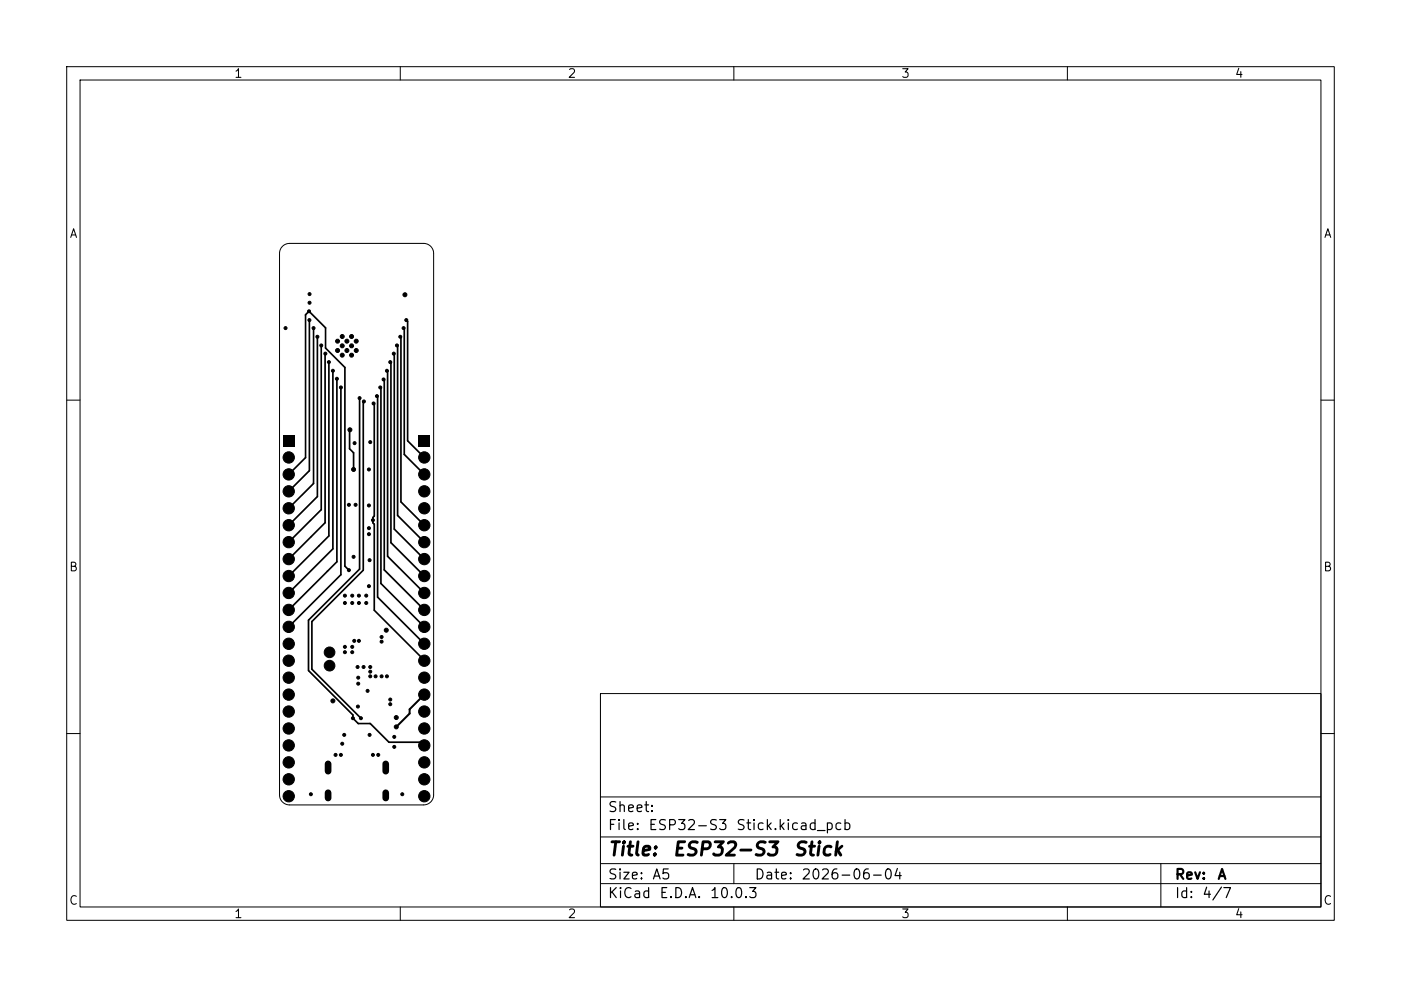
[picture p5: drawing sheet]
<svg xmlns="http://www.w3.org/2000/svg" width="210mm" height="148mm" viewBox="0 0 210 148" stroke-linecap="round" stroke-linejoin="round" font-family="sans-serif">
<g fill="none" stroke="#000" stroke-width=".15">
<path d="M10 10h190v128h-190zM12 12h186v124h-186zM60 10v2M110 10v2M160 10v2M42.3 36.9l.5-.3 .6-.1h20.1a1.5 1.5 0 0 1 1.5 1.5v81.2a1.5 1.5 0 0 1-1.5 1.5h-20.1a1.5 1.5 0 0 1-1.5-1.5v-81.2l.1-.5zM10 60h2M198 60h2M10 110h2M90 104h108v32h-108zM90 119.5h108M198 110h2"/>
<path d="M60 136v2M90 132.5h108M90 129.5h108M90 125.5h108M110 136v2M110 129.5v3M160 136v2M174 129.5v6.5"/>
</g>
<g fill="#000" stroke="#000" stroke-width=".15">
<circle cx="42.8" cy="49.2" r=".23"/>
<circle cx="46.3" cy="46.7" r=".22"/>
<circle cx="46.4" cy="48" r=".22"/>
<circle cx="46.4" cy="44.1" r=".23"/>
<circle cx="46.4" cy="45.4" r=".23"/>
<circle cx="47" cy="49.2" r=".22"/>
<circle cx="47.6" cy="50.5" r=".23"/>
<circle cx="48.2" cy="51.8" r=".22"/>
<circle cx="48.8" cy="53" r=".22"/>
<circle cx="49.3" cy="54.3" r=".22"/>
<circle cx="49.9" cy="55.6" r=".22"/>
<circle cx="50.5" cy="56.8" r=".23"/>
<circle cx="50.6" cy="51.2" r=".3"/>
<circle cx="50.6" cy="52.6" r=".3"/>
<circle cx="51.1" cy="58.1" r=".23"/>
<circle cx="51.3" cy="51.9" r=".3"/>
<circle cx="51.3" cy="53.3" r=".3"/>
<circle cx="51.3" cy="50.5" r=".3"/>
<circle cx="52" cy="51.2" r=".3"/>
<circle cx="52" cy="52.6" r=".3"/>
<circle cx="52.7" cy="51.9" r=".3"/>
<circle cx="52.7" cy="53.3" r=".3"/>
<circle cx="52.7" cy="50.5" r=".3"/>
<circle cx="53.4" cy="51.2" r=".3"/>
<circle cx="53.4" cy="52.6" r=".3"/>
<circle cx="53.9" cy="59.7" r=".22"/>
<circle cx="56.5" cy="59.4" r=".23"/>
<circle cx="57" cy="58.1" r=".22"/>
<circle cx="57.5" cy="56.9" r=".23"/>
<circle cx="58" cy="55.6" r=".22"/>
<circle cx="58.5" cy="54.3" r=".22"/>
<circle cx="59" cy="53" r=".22"/>
<circle cx="59.5" cy="51.8" r=".23"/>
<circle cx="60" cy="50.5" r=".22"/>
<circle cx="60.5" cy="49.2" r=".23"/>
<circle cx="60.7" cy="44.2" r=".3"/>
<circle cx="60.9" cy="48" r=".22"/>
<circle cx="43.3" cy="73.7" r=".85"/>
<circle cx="43.3" cy="71.1" r=".85"/>
<circle cx="43.3" cy="68.6" r=".85"/>
<circle cx="43.3" cy="76.2" r=".85"/>
<circle cx="43.3" cy="78.8" r=".85"/>
<circle cx="52.3" cy="75.7" r=".22"/>
<circle cx="52.4" cy="64.4" r=".3"/>
<circle cx="53" cy="70.4" r=".3"/>
<circle cx="53.1" cy="66.4" r=".23"/>
<circle cx="53.3" cy="75.7" r=".22"/>
<circle cx="54.6" cy="60.2" r=".23"/>
<circle cx="55.3" cy="70.4" r=".22"/>
<circle cx="55.3" cy="79.2" r=".22"/>
<circle cx="55.3" cy="75.8" r=".22"/>
<circle cx="55.5" cy="66.3" r=".22"/>
<circle cx="55.9" cy="78" r=".22"/>
<circle cx="56" cy="60.5" r=".22"/>
<circle cx="63.6" cy="73.7" r=".85"/>
<circle cx="63.6" cy="68.6" r=".85"/>
<circle cx="63.6" cy="71.1" r=".85"/>
<circle cx="63.6" cy="76.2" r=".85"/>
<circle cx="63.6" cy="78.8" r=".85"/>
<circle cx="43.3" cy="86.4" r=".85"/>
<circle cx="43.3" cy="88.9" r=".85"/>
<circle cx="43.3" cy="81.3" r=".85"/>
<circle cx="43.3" cy="83.8" r=".85"/>
<circle cx="43.3" cy="91.5" r=".85"/>
<circle cx="43.3" cy="94" r=".85"/>
<circle cx="43.3" cy="96.5" r=".85"/>
<circle cx="43.3" cy="99.1" r=".85"/>
<circle cx="49.4" cy="99.8" r=".8"/>
<circle cx="49.4" cy="97.8" r=".8"/>
<circle cx="51.7" cy="97.8" r=".22"/>
<circle cx="51.7" cy="89.3" r=".22"/>
<circle cx="51.7" cy="90.4" r=".23"/>
<circle cx="51.7" cy="97" r=".23"/>
<circle cx="52.3" cy="85.5" r=".22"/>
<circle cx="52.8" cy="97.8" r=".22"/>
<circle cx="52.8" cy="89.3" r=".22"/>
<circle cx="52.8" cy="90.4" r=".23"/>
<circle cx="52.8" cy="97" r=".23"/>
<circle cx="53" cy="83.5" r=".22"/>
<circle cx="53.1" cy="96.1" r=".22"/>
<circle cx="53.8" cy="96.1" r=".22"/>
<circle cx="53.8" cy="89.3" r=".22"/>
<circle cx="53.8" cy="90.4" r=".23"/>
<circle cx="54.9" cy="89.3" r=".22"/>
<circle cx="54.9" cy="90.4" r=".23"/>
<circle cx="55.3" cy="80.1" r=".22"/>
<circle cx="55.3" cy="87.9" r=".22"/>
<circle cx="55.4" cy="84" r=".22"/>
<circle cx="57.2" cy="96.2" r=".23"/>
<circle cx="57.2" cy="95.5" r=".23"/>
<circle cx="57.9" cy="94.5" r=".3"/>
<circle cx="63.6" cy="94" r=".85"/>
<circle cx="63.6" cy="81.3" r=".85"/>
<circle cx="63.6" cy="86.4" r=".85"/>
<circle cx="63.6" cy="91.5" r=".85"/>
<circle cx="63.6" cy="96.5" r=".85"/>
<circle cx="63.6" cy="99.1" r=".85"/>
<circle cx="63.6" cy="83.8" r=".85"/>
<circle cx="63.6" cy="88.9" r=".85"/>
<circle cx="43.3" cy="119.4" r=".85"/>
<circle cx="43.3" cy="109.2" r=".85"/>
<circle cx="43.3" cy="111.8" r=".85"/>
<circle cx="43.3" cy="114.3" r=".85"/>
<circle cx="43.3" cy="116.9" r=".85"/>
<circle cx="43.3" cy="101.6" r=".85"/>
<circle cx="43.3" cy="106.7" r=".85"/>
<circle cx="43.3" cy="104.2" r=".85"/>
<circle cx="46.6" cy="119.1" r=".22"/>
<circle cx="49.9" cy="105.1" r=".3"/>
<circle cx="50.3" cy="113.2" r=".22"/>
<circle cx="51.1" cy="113.2" r=".23"/>
<circle cx="51.3" cy="111.5" r=".22"/>
<circle cx="51.6" cy="110.2" r=".22"/>
<circle cx="52.9" cy="107.7" r=".23"/>
<circle cx="53.6" cy="100" r=".22"/>
<circle cx="53.7" cy="105.9" r=".22"/>
<circle cx="53.7" cy="101.6" r=".23"/>
<circle cx="53.7" cy="102.5" r=".23"/>
<circle cx="54.1" cy="107.7" r=".23"/>
<circle cx="54.5" cy="100" r=".22"/>
<circle cx="55.1" cy="103.6" r=".23"/>
<circle cx="55.4" cy="110.2" r=".23"/>
<circle cx="55.5" cy="100.7" r=".22"/>
<circle cx="55.5" cy="101.4" r=".22"/>
<circle cx="55.5" cy="100" r=".22"/>
<circle cx="55.9" cy="113.2" r=".23"/>
<circle cx="56.3" cy="101.4" r=".22"/>
<circle cx="56.7" cy="113.2" r=".22"/>
<circle cx="57.2" cy="101.4" r=".22"/>
<circle cx="58" cy="101.4" r=".22"/>
<circle cx="58.5" cy="104.9" r=".23"/>
<circle cx="58.5" cy="105.6" r=".23"/>
<circle cx="59.1" cy="110.5" r=".22"/>
<circle cx="59.1" cy="112" r=".23"/>
<circle cx="59.4" cy="109" r=".3"/>
<circle cx="59.4" cy="107.6" r=".3"/>
<circle cx="60.3" cy="119.1" r=".22"/>
<circle cx="63.6" cy="116.9" r=".85"/>
<circle cx="63.6" cy="109.2" r=".85"/>
<circle cx="63.6" cy="111.8" r=".85"/>
<circle cx="63.6" cy="114.3" r=".85"/>
<circle cx="63.6" cy="119.4" r=".85"/>
<circle cx="63.6" cy="106.7" r=".85"/>
<circle cx="63.6" cy="101.6" r=".85"/>
<circle cx="63.6" cy="104.2" r=".85"/>
</g>
<path d="M49.2 114.5v1.1M49.2 118.9v.8M57.8 114.5v1.1M57.8 118.9v.8" fill="none" stroke="#000" stroke-width="1"/>
<path d="M42.4 65.2h1.7v1.7h-1.7zM62.7 65.2h1.7v1.7h-1.7z" fill="#000"/>
<g fill="none" stroke="#000" stroke-width=".25">
<path d="M46.4 48v22.6l-3.1 3.1M47 49.2v23.3l-3.7 3.7M47.6 50.5v24l-4.3 4.3M48.2 51.8v24.6l-4.9 4.9M48.8 53l-.1 25.4-5.4 5.4M49.3 54.3v26.1l-6 6M49.9 55.6v26.7l-6.6 6.6M50.5 56.8v27.4l-7.2 7.3M51.1 58.1v28.1l-7.8 7.8M53.9 59.7v25.6l-7.7 7.7v7.6l6.7 6.6v.5l.8 .8h1.8l2.8 2.8h4.8l.5 .5M56.5 59.4l.1 .2v29.9l7 7M57 58.1l.1 .1v29.3l6.5 6.5"/>
<path d="M57.5 56.9l.1 .1v28.5l6 6M58 55.6l.1 .1v27.7l5.5 5.5M58.5 54.3l.1 .1v27l5 5M59 53l.1 26.3 4.5 4.5M59.5 51.8l.1 .1v25.4l4 4M60 50.5l.1 .1v24.7l3.5 3.5M60.5 49.2l.1 .1v18.8l3 3M60.9 48l.2 .2v17.9l2.5 2.5M43.3 71.1l2.5-2.5v-21.4l.5-.5 2.5 2.5v3l2.9 2.9v29.8l.6 .6M52.4 64.5v2.8l.6 .6v2.5M54.6 60.2l-.1 .1v25.2l-7.7 7.7v7.2l7.3 7.3M56 60.5l.1 .1v16.8l-.2 .2v.8l.2 .2v12.9l7.5 7.6"/>
<path d="M63.4 114.3h.2"/>
</g>
<path d="M62.9 104.2h.7l-2.2 2.2v.6l-2 2" fill="none" stroke="#000" stroke-width=".3"/>
<g font-size="2">
<text x="91" y="128.8">Title:</text>
<text x="100.7" y="128.8">ESP32-S3</text>
<text x="118.8" y="128.8">Stick</text>
</g>
<g font-size="1.5">
<text x="91" y="124.9">File:</text>
<text x="91" y="122.2">Sheet:</text>
<text x="97.1" y="124.9">ESP32-S3</text>
<text x="110.2" y="124.9">Stick.kicad_pcb</text>
<text x="91" y="135.1">KiCad</text>
<text x="91" y="132.3">Size:</text>
<text x="97.7" y="132.3">A5</text>
<text x="98.7" y="135.1">E.D.A.</text>
<text x="106.3" y="135.1">10.0.3</text>
<text x="113" y="132.3">Date:</text>
<text x="120" y="132.3">2026-06-04</text>
<text x="176" y="132.3">Rev:</text>
<text x="176" y="135.1">Id:</text>
<text x="180.1" y="135.1">4/7</text>
<text x="182.4" y="132.3">A</text>
</g>
<g font-size="1.3">
<text x="35" y="12">1</text>
<text x="85" y="12">2</text>
<text x="135" y="12">3</text>
<text x="185" y="12">4</text>
<text x="10.3" y="36">A</text>
<text x="198.4" y="36">A</text>
<text x="10.3" y="86">B</text>
<text x="198.3" y="86">B</text>
<text x="10.3" y="136">C</text>
<text x="198.3" y="136">C</text>
<text x="35" y="138">1</text>
<text x="85" y="138">2</text>
<text x="135" y="138">3</text>
<text x="185" y="138">4</text>
</g>
</svg>
